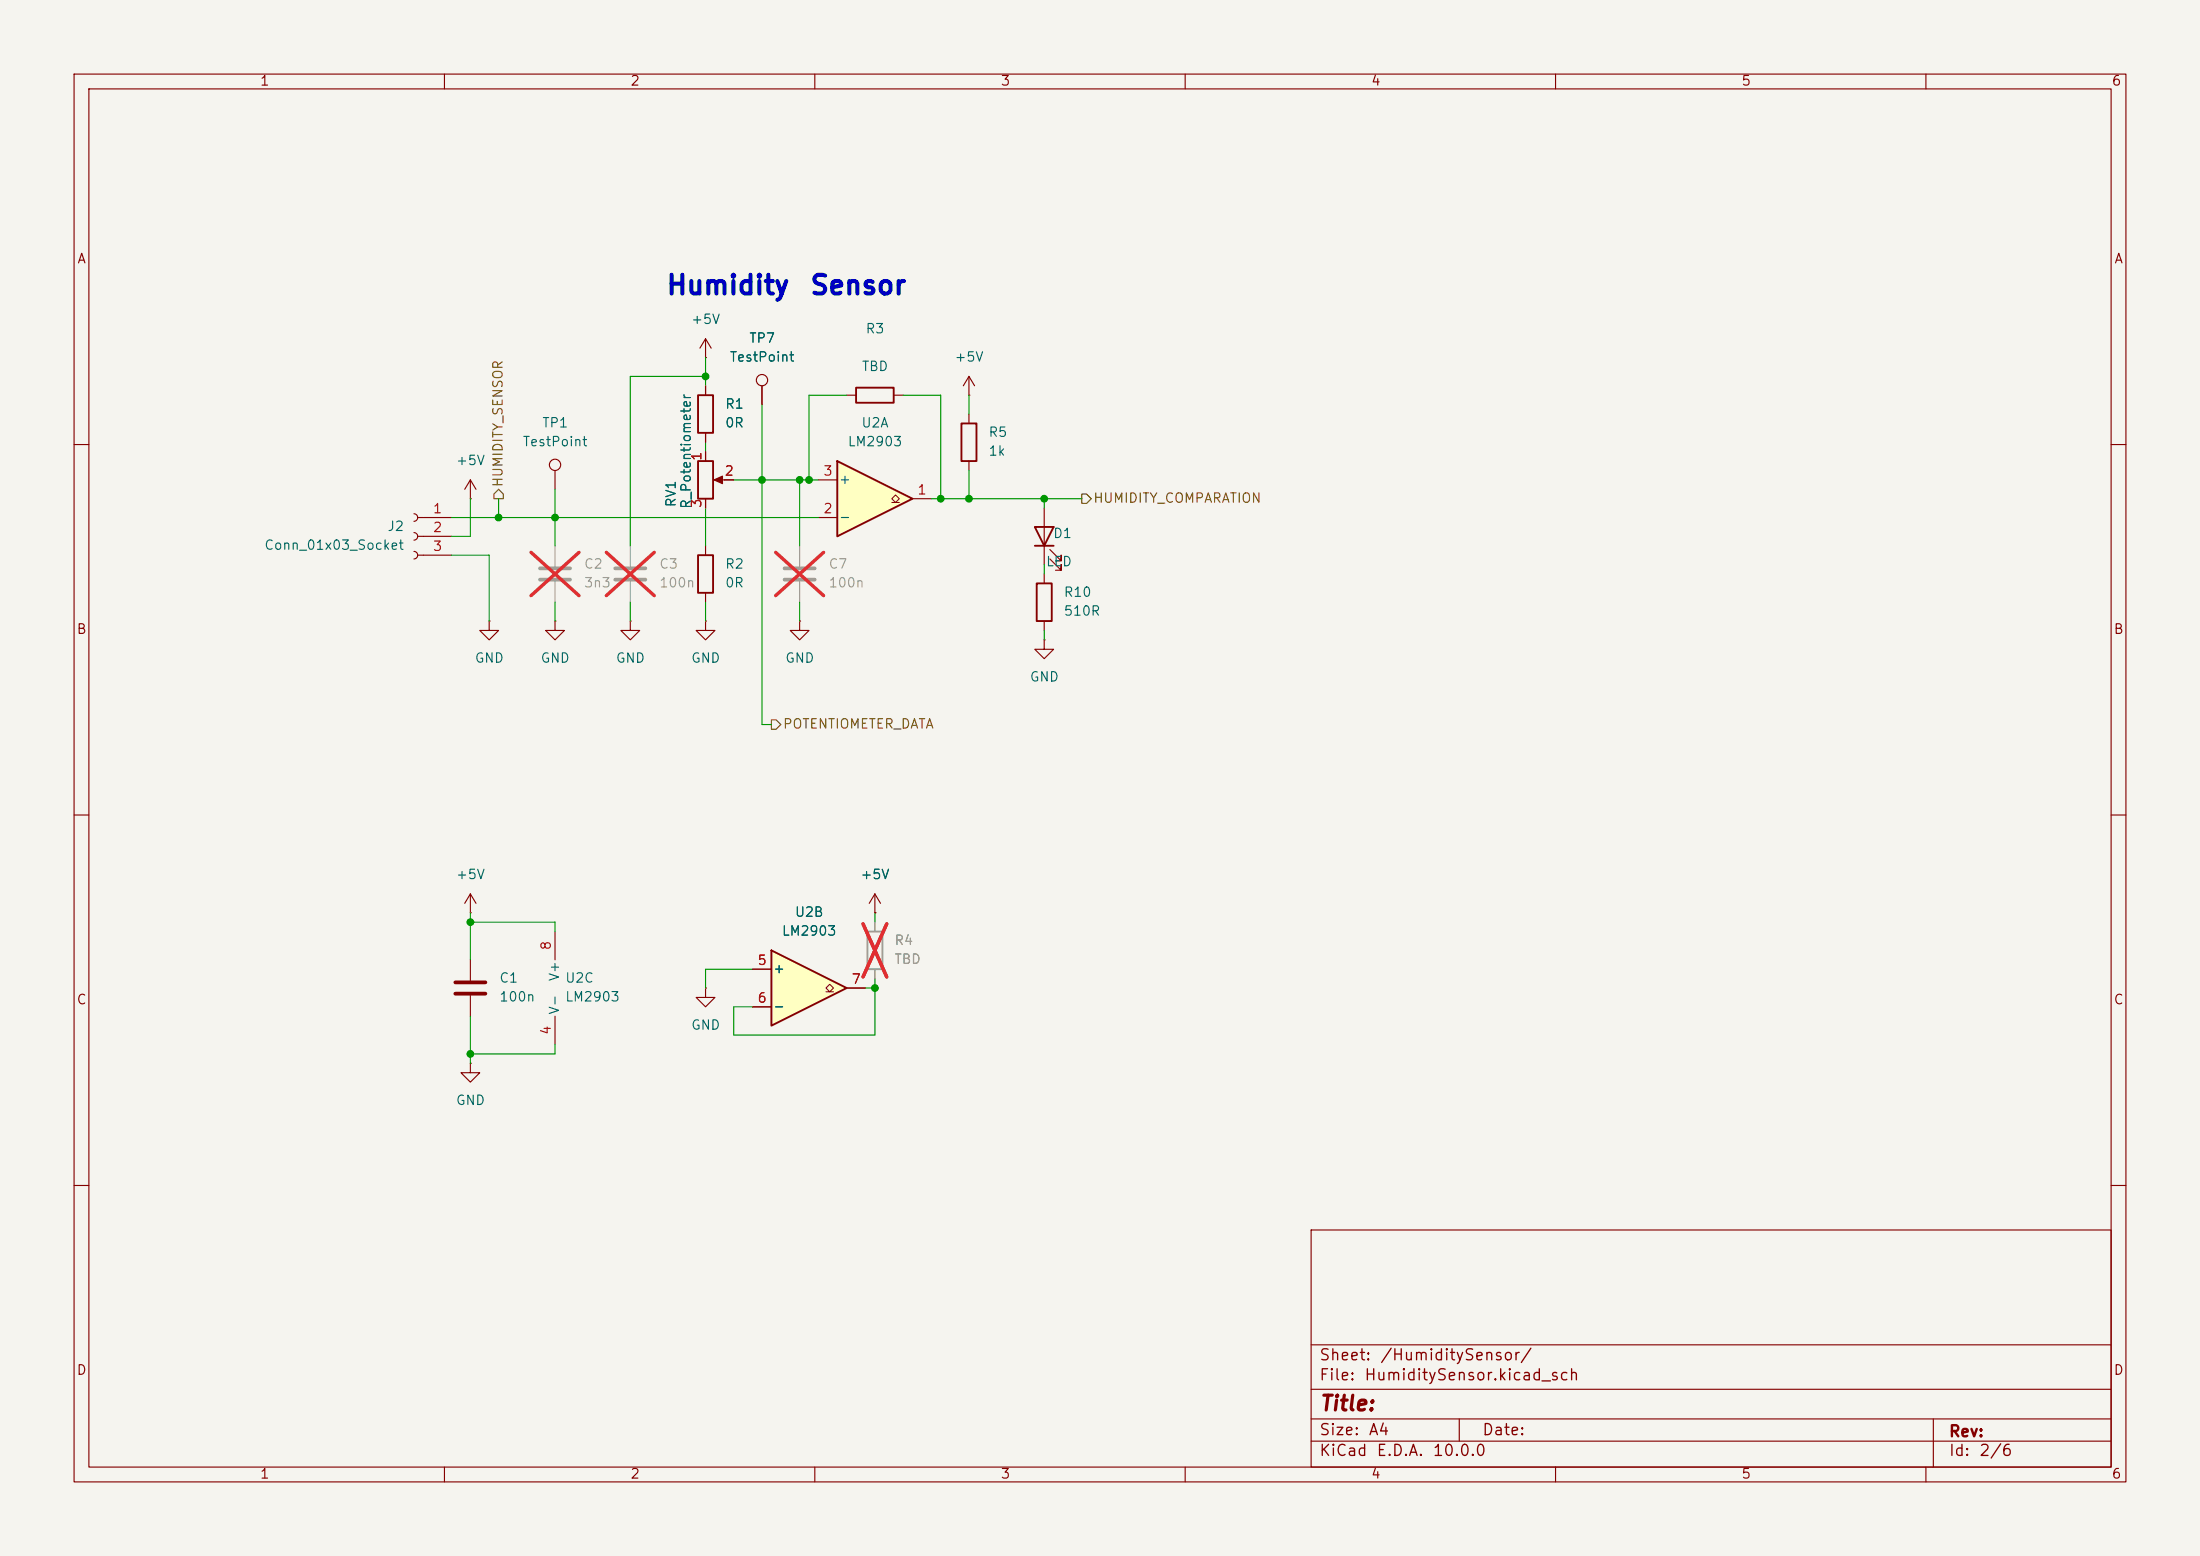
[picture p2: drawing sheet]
<svg xmlns="http://www.w3.org/2000/svg" width="297mm" height="210mm" viewBox="0 0 297 210" stroke-linecap="round" stroke-linejoin="round" font-family="sans-serif">
<path d="M0 0h297v210h-297z" fill="#f5f4ef" stroke="#f5f4ef" stroke-width=".14"/>
<g fill="none" stroke="#840000" stroke-width=".15">
<path d="M10 10h277v190h-277zM12 12h273v186h-273zM60 10v2M110 10v2M160 10v2M210 10v2M260 10v2M102.9 52.1v2.5M130.8 55.9v1.3M10 60h2M130.8 62.2v1.3M285 60h2"/>
<path d="M95.2 83.8v1.3h1.3l-1.3 1.3-1.2-1.3h1.2M95.2 83.8h.1M107.9 83.8v1.3h1.3l-1.3 1.3-1.2-1.3h1.2M107.9 83.8h.1M10 110h2M285 110h2M63.5 143.5v1.3h1.3l-1.3 1.3-1.3-1.3h1.3M63.5 143.5h.1M10 160h2M177 166h108v32h-108zM285 160h2M60 198v2"/>
<path d="M110 198v2M160 198v2M177 194.5h108M177 191.5h108M177 187.5h108M177 181.5h108M197 191.5v3M210 198v2M260 198v2M261 191.5v6.5"/>
<circle cx="102.9" cy="51.3" r=".76"/>
</g>
<path d="M129.8 57.2h2v5h-2z" fill="none" stroke="#840000" stroke-width=".25"/>
<path d="M105.9 76.7h4.1M105.9 78.2h4.1" fill="none" stroke="#9c9b98" stroke-width=".51"/>
<path d="M107.9 73.7v2.8M107.9 78.5v2.8" fill="none" stroke="#9c9b98" stroke-width=".15"/>
<path d="M104.7 74.5l6.5 5.9M111.2 74.5l-6.5 5.9" fill="none" stroke="#e12e31" stroke-width=".46"/>
<path d="M104.1 128.3l10.2 5.1-10.2 5z" fill="#ffffc2"/>
<path d="M94.2 53.3h2.1v5.1h-2.1zM115.6 52.3h5v2.1h-5zM94.2 62.2h2.1v5.1h-2.1zM94.2 74.9h2.1v5.1h-2.1zM104.1 128.3l10.2 5.1-10.2 5z" fill="none" stroke="#840000" stroke-width=".25"/>
<path d="M111.5 133.9h.5l-.5-.5 .5-.6 .5 .6-.5 .5h.5" fill="none" stroke="#840000" stroke-width=".14"/>
<g fill="none" stroke="#840000" stroke-width=".15">
<path d="M95.2 48.3h.1M95.2 45.7l-.7 1.3M95.2 45.7l.8 1.3M95.2 45.7v2.6M95.2 52.1v1.2M95.2 58.4v1.3M114.3 53.3h1.3M120.6 53.3h1.3M55.9 69.3a.51 .51 0 0 1 .5 .6 .51 .51 0 0 1-.5 .5M55.9 71.9a.51 .51 0 0 1 .5 .5 .51 .51 0 0 1-.5 .5M55.9 74.4a.51 .51 0 0 1 .5 .5 .51 .51 0 0 1-.5 .5M56.4 69.9h4.6"/>
<path d="M56.4 72.4h4.6M56.4 74.9h4.6M63.5 67.3h.1M63.5 64.8v2.5M63.5 64.8l.8 1.2M63.5 64.8l-.8 1.2M74.9 63.5v2.5M95.2 61v1.2M95.2 67.3v1.3M95.2 73.7v1.2M96.8 64.8h2.3M66 83.8v1.3h-1.2l1.2 1.3 1.3-1.3h-1.3"/>
<path d="M66 83.8h.1M74.9 83.8v1.3h1.3l-1.3 1.3-1.2-1.3h1.2M74.9 83.8h.1M85.1 83.8v1.3h1.3l-1.3 1.3-1.3-1.3h1.3M85.1 83.8h.1M95.2 80v1.3M63.5 123.2h.1M63.5 120.7l-.8 1.2M63.5 120.7l.8 1.2M63.5 120.7v2.5M63.5 129.5v2.8M63.5 134.4v2.8"/>
<path d="M74.9 125.7v3.8M74.9 137.2v3.8M101.6 130.8h2.5M101.6 135.9h2.5M114.3 133.4h2.5"/>
<circle cx="74.9" cy="62.7" r=".76"/>
</g>
<path d="M96.4 64.8l1.1-.5v1z" fill="#840000" stroke="#840000" stroke-width=".15"/>
<path d="M61.5 132.6h4M61.5 134.1h4" fill="none" stroke="#840000" stroke-width=".51"/>
<path d="M72.9 76.7h4.1M72.9 78.2h4.1M83.1 76.7h4M83.1 78.2h4" fill="none" stroke="#9c9b98" stroke-width=".51"/>
<path d="M74.9 73.7v2.8M74.9 78.5v2.8M85.1 73.7v2.8M85.1 78.5v2.8" fill="none" stroke="#9c9b98" stroke-width=".15"/>
<path d="M71.7 74.5l6.5 5.9M78.2 74.5l-6.5 5.9M81.9 74.5l6.4 5.9M88.3 74.5l-6.4 5.9" fill="none" stroke="#e12e31" stroke-width=".46"/>
<path d="M113 62.2l10.2 5.1-10.2 5.1z" fill="#ffffc2"/>
<path d="M113 62.2l10.2 5.1-10.2 5.1zM139.7 71.1h2.5l-1.2 2.6zM139.7 73.7h2.5M140 78.7h2v5.1h-2z" fill="none" stroke="#840000" stroke-width=".25"/>
<path d="M120.4 67.8h.5l-.5-.5 .5-.5 .5 .5-.5 .5h.5" fill="none" stroke="#840000" stroke-width=".14"/>
<g fill="none" stroke="#840000" stroke-width=".15">
<path d="M95.2 52.1v1.2M95.2 58.4v1.3M102.9 52.1v2.5M130.8 53.3h.1M130.8 50.8l-.8 1.3M130.8 50.8l.8 1.3M130.8 50.8v2.5M95.2 61v1.2M95.2 67.3v1.3M97.8 64.8h1.3M110.5 69.9h2.5M110.5 64.8h2.5"/>
<path d="M123.2 67.3h2.5M141 68.6v7.6M141 77.5v1.2M141.7 75.4l1.6 1.6v-.8v.8h-.8M141.7 74.2l1.6 1.5v-.8v.8h-.8M141 86.4v1.2h1.2l-1.2 1.3-1.3-1.3h1.3M141 86.4h.1M141 83.8v1.3M95.2 133.4v1.2h1.3l-1.3 1.3-1.2-1.3h1.2M95.2 133.4h.1M101.6 130.8h2.5M101.6 135.9h2.5"/>
<path d="M114.3 133.4h2.5M118.1 123.2h.1M118.1 120.7l-.8 1.2M118.1 120.7l.8 1.2M118.1 120.7v2.5"/>
</g>
<path d="M117.1 125.7h2v5.1h-2z" fill="none" stroke="#9c9b98" stroke-width=".25"/>
<path d="M118.1 124.5v1.2M118.1 130.8v1.3" fill="none" stroke="#9c9b98" stroke-width=".15"/>
<path d="M116.5 124.7l3.2 7.2M119.7 124.7l-3.2 7.2" fill="none" stroke="#e12e31" stroke-width=".46"/>
<path d="M67.3 66l.6 .7v.6h-1.2v-.6zM146 66.7h.7l.6 .6-.6 .6h-.7zM104.1 97.2h.7l.6 .6-.6 .6h-.7z" fill="none" stroke="#725600" stroke-width=".15"/>
<g fill="none" stroke="#009600" stroke-width=".15">
<path d="M95.2 50.8h-10.1v22.9M95.2 48.3v3.8M95.2 59.7v1.3M102.9 54.6v43.2h1.2M114.3 53.3h-5.1v11.5M121.9 53.3h5.1v14M130.8 53.3v2.6M61 69.9h49.5M61 74.9h5v8.9M63.5 67.3v5.1h-2.5M67.3 67.3v2.6M74.9 66v7.7"/>
<path d="M95.2 68.6v5.1M99.1 64.8h11.4M107.9 64.8v8.9M125.7 67.3h20.3M130.8 63.5v3.8M141 67.3v1.3M141 76.2v1.3M74.9 81.3v2.5M85.1 81.3v2.5M95.2 81.3v2.5M107.9 81.3v2.5M141 85.1v1.3"/>
<path d="M63.5 124.5h11.4v1.2M63.5 123.2v6.3M63.5 137.2v6.3M101.6 130.8h-6.4v2.6M116.8 133.4h1.3M118.1 123.2v1.3M118.1 132.1v7.6h-19v-3.8h2.5M74.9 141v1.2h-11.4"/>
</g>
<g fill="#009600" stroke="#009600" stroke-width=".14">
<circle cx="109.2" cy="64.8" r=".46"/>
<circle cx="95.2" cy="50.8" r=".46"/>
<circle cx="107.9" cy="64.8" r=".46"/>
<circle cx="102.9" cy="64.8" r=".46"/>
<circle cx="118.1" cy="133.4" r=".46"/>
<circle cx="63.5" cy="142.2" r=".46"/>
<circle cx="63.5" cy="124.5" r=".46"/>
<circle cx="130.8" cy="67.3" r=".46"/>
<circle cx="127" cy="67.3" r=".46"/>
<circle cx="141" cy="67.3" r=".46"/>
<circle cx="74.9" cy="69.9" r=".46"/>
<circle cx="67.3" cy="69.9" r=".46"/>
</g>
<g font-size="2.5" fill="#0000c2">
<text x="89.8" y="40.4">Humidity</text>
<text x="109.2" y="40.4">Sensor</text>
</g>
<text font-size="2" fill="#840000" x="178" y="190.9">Title:</text>
<g font-size="1.5" fill="#840000">
<text x="178" y="184">Sheet:</text>
<text x="186.2" y="184">/HumiditySensor/</text>
<text x="178" y="186.7">File:</text>
<text x="184.1" y="186.7">HumiditySensor.kicad_sch</text>
<text x="178" y="196.9">KiCad</text>
<text x="178" y="194.1">Size:</text>
<text x="184.7" y="194.1">A4</text>
<text x="185.7" y="196.9">E.D.A.</text>
<text x="193.3" y="196.9">10.0.0</text>
<text x="200" y="194.1">Date:</text>
<text x="263" y="194.3">Rev:</text>
<text x="263" y="196.9">Id:</text>
<text x="267.1" y="196.9">2/6</text>
</g>
<g font-size="1.3" fill="#840000">
<text x="35" y="11.9">1</text>
<text x="85" y="11.9">2</text>
<text x="135" y="11.9">3</text>
<text x="185" y="11.9">4</text>
<text x="235" y="11.9">5</text>
<text x="285" y="11.9">6</text>
<text x="10.3" y="35.9">A</text>
<text x="285.3" y="35.9">A</text>
<text x="10.3" y="85.9">B</text>
<text x="285.3" y="85.9">B</text>
<text x="10.3" y="135.9">C</text>
<text x="285.3" y="135.9">C</text>
<text x="10.3" y="185.9">D</text>
<text x="285.3" y="185.9">D</text>
<text x="35" y="199.9">1</text>
<text x="85" y="199.9">2</text>
<text x="135" y="199.9">3</text>
<text x="185" y="199.9">4</text>
<text x="235" y="199.9">5</text>
<text x="285" y="199.9">6</text>
</g>
<g font-size="1.3" fill="#006464">
<text x="93.2" y="44">+5V</text>
<text x="101" y="46.6">TP7</text>
<text x="116.8" y="45.3">R3</text>
<text x="98.4" y="49.1">TestPoint</text>
<text x="116.3" y="50.4">TBD</text>
<text x="128.8" y="49.1">+5V</text>
<text x="73.1" y="58">TP1</text>
<text x="97.8" y="55.5">R1</text>
<text x="97.8" y="58">0R</text>
<text x="116.2" y="58">U2A</text>
<text x="133.4" y="59.3">R5</text>
<text x="61.5" y="63.1">+5V</text>
<text x="70.5" y="60.6">TestPoint</text>
<text x="113.2" y="65.6">+</text>
<text x="114.3" y="60.6">LM2903</text>
<text x="133.4" y="61.8">1k</text>
<text x="52.2" y="72">J2</text>
<text x="91.5" y="68.6" transform="rotate(-90 91.5 68.6)">RV1</text>
<text x="93.6" y="68.8" transform="rotate(-90 93.6 68.8)">R_Potentiometer</text>
<text x="113.2" y="70.7">-</text>
<text x="35.6" y="74.5">Conn_01x03_Socket</text>
<text x="97.8" y="77.1">R2</text>
<text x="141.1" y="76.7">LED</text>
<text x="142.1" y="72.9">D1</text>
<text x="97.8" y="79.6">0R</text>
<text x="143.5" y="83.4">510R</text>
<text x="143.5" y="80.9">R10</text>
<text x="64" y="89.8">GND</text>
<text x="72.9" y="89.8">GND</text>
<text x="83.1" y="89.8">GND</text>
<text x="93.2" y="89.8">GND</text>
<text x="105.9" y="89.8">GND</text>
<text x="138.9" y="92.3">GND</text>
<text x="61.5" y="119">+5V</text>
<text x="116.1" y="119">+5V</text>
<text x="107.2" y="124.1">U2B</text>
<text x="104.3" y="131.7">+</text>
<text x="105.5" y="126.6">LM2903</text>
<text x="67.3" y="132.9">C1</text>
<text x="67.3" y="135.5">100n</text>
<text x="75.8" y="137" transform="rotate(-90 75.8 137)">V-</text>
<text x="75.8" y="132.5" transform="rotate(-90 75.8 132.5)">V+</text>
<text x="76.2" y="135.5">LM2903</text>
<text x="76.2" y="132.9">U2C</text>
<text x="104.3" y="136.8">-</text>
<text x="93.2" y="139.3">GND</text>
<text x="61.5" y="149.5">GND</text>
</g>
<g font-size="1.3" fill="#725600">
<text x="68.2" y="65.8" transform="rotate(-90 68.2 65.8)">HUMIDITY_SENSOR</text>
<text x="147.5" y="68.2">HUMIDITY_COMPARATION</text>
<text x="105.6" y="98.7">POTENTIOMETER_DATA</text>
</g>
<g font-size="1.3" fill="#a90000">
<text x="95" y="62.3" transform="rotate(-90 95 62.3)">1</text>
<text x="97.7" y="64.5">2</text>
<text x="111.1" y="64.5">3</text>
<text x="58.3" y="69.6">1</text>
<text x="95" y="68.7" transform="rotate(-90 95 68.7)">3</text>
<text x="111.1" y="69.6">2</text>
<text x="123.8" y="67.1">1</text>
<text x="58.3" y="72.1">2</text>
<text x="58.3" y="74.7">3</text>
<text x="74.7" y="128.3" transform="rotate(-90 74.7 128.3)">8</text>
<text x="102.2" y="130.6">5</text>
<text x="102.2" y="135.6">6</text>
<text x="114.9" y="133.1">7</text>
<text x="74.7" y="139.8" transform="rotate(-90 74.7 139.8)">4</text>
</g>
<g font-size="1.3" fill="#939391">
<text x="78.7" y="77.1">C2</text>
<text x="88.9" y="77.1">C3</text>
<text x="111.8" y="77.1">C7</text>
<text x="78.7" y="79.6">3n3</text>
<text x="88.9" y="79.6">100n</text>
<text x="111.8" y="79.6">100n</text>
<text x="120.7" y="127.9">R4</text>
<text x="120.7" y="130.4">TBD</text>
</g>
</svg>
